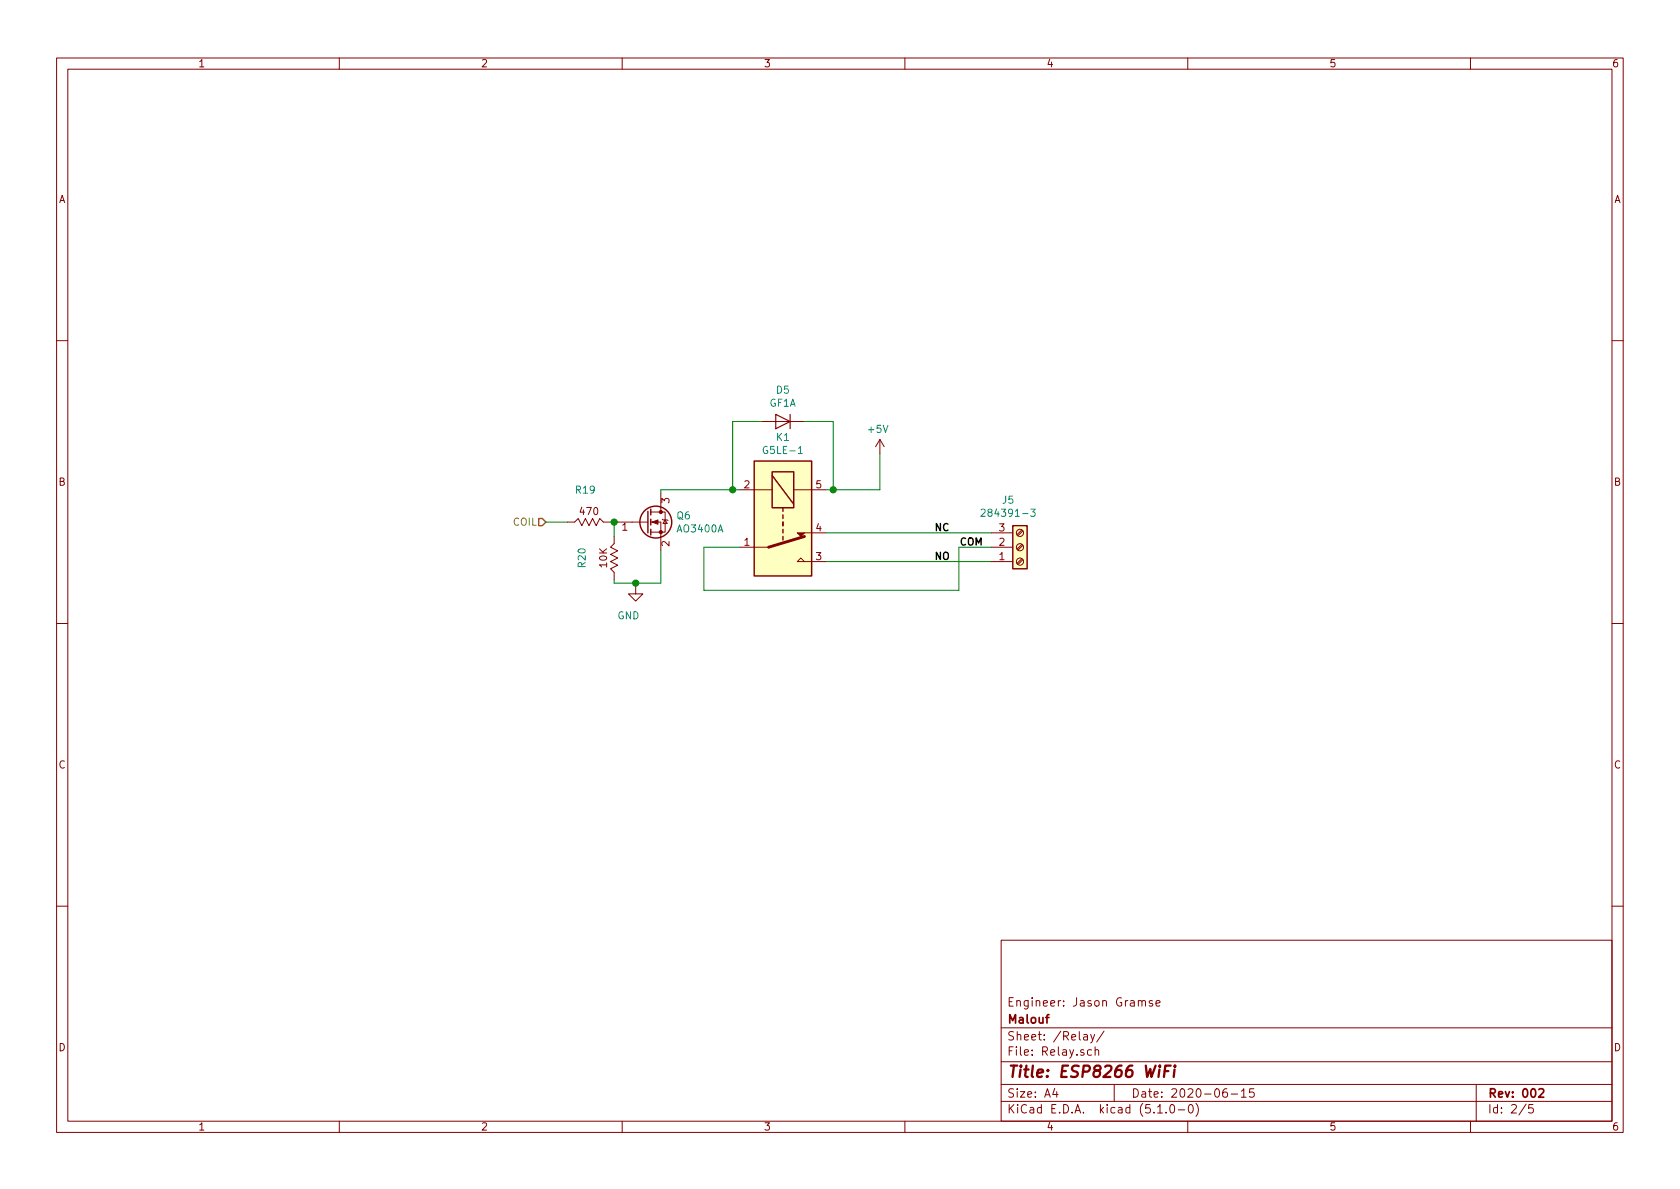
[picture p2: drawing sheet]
EESchema Schematic File Version 4
LIBS:ESP8266-cache
EELAYER 29 0
EELAYER END
$Descr A4 11693 8268
encoding utf-8
Sheet 2 5
Title "ESP8266 WiFi "
Date "2020-06-15"
Rev "002"
Comp "Malouf"
Comment1 "Engineer: Jason Gramse"
Comment2 ""
Comment3 ""
Comment4 ""
$EndDescr
$Comp
L Relay:G5LE-1 K?
U 1 1
P 5450 3600
AR Path="/5E388A2A/5F53F1F9" Ref="K?"  Part="1" 
AR Path="/5E388A2A/5F51D2D1/5F53F1F9" Ref="K1"  Part="1" 
AR Path="/5F852426/5F53F1F9" Ref="K1"  Part="1" 
F 0 "K1" V 4883 3600 50  0000 C CNN
F 1 "G5LE-1" V 4974 3600 50  0000 C CNN
F 2 "Relay_THT:Relay_SPDT_Omron-G5LE-1" H 5900 3550 50  0001 L CNN
F 3 "http://www.omron.com/ecb/products/pdf/en-g5le.pdf" H 5450 3200 50  0001 C CNN
	1    5450 3600
	0    1    1    0   
$EndComp
Wire Wire Line
	6900 3800 6675 3800
Wire Wire Line
	5150 3800 4900 3800
$Comp
L Transistor_FET:AO3400A Q?
U 1 1
P 4500 3625
AR Path="/5E388A2A/5F53F202" Ref="Q?"  Part="1" 
AR Path="/5E388A2A/5F51D2D1/5F53F202" Ref="Q6"  Part="1" 
AR Path="/5F852426/5F53F202" Ref="Q6"  Part="1" 
F 0 "Q6" H 4706 3671 50  0000 L CNN
F 1 "AO3400A" H 4706 3580 50  0000 L CNN
F 2 "Package_TO_SOT_SMD:SOT-23" H 4700 3550 50  0001 L CIN
F 3 "https://datasheet.lcsc.com/szlcsc/Alpha-Omega-Semicon-AOS-AO3400A_C20917.pdf" H 4500 3625 50  0001 L CNN
F 4 "C20917" H 4500 3625 50  0001 C CNN "LCSC Part #"
	1    4500 3625
	1    0    0    -1  
$EndComp
$Comp
L power:+5V #PWR?
U 1 1
P 6125 3150
AR Path="/5E388A2A/5F53F208" Ref="#PWR?"  Part="1" 
AR Path="/5E388A2A/5F51D2D1/5F53F208" Ref="#PWR0114"  Part="1" 
AR Path="/5F852426/5F53F208" Ref="#PWR0129"  Part="1" 
F 0 "#PWR0129" H 6125 3000 50  0001 C CNN
F 1 "+5V" H 6140 3323 50  0000 C CNN
F 2 "" H 6125 3150 50  0001 C CNN
F 3 "" H 6125 3150 50  0001 C CNN
	1    6125 3150
	-1   0    0    -1  
$EndComp
Wire Wire Line
	4300 3625 4275 3625
Wire Wire Line
	6125 3400 5800 3400
Text Label 6675 3800 0    50   ~ 10
COM
Text Label 6500 3700 0    50   ~ 10
NC
Text Label 6500 3900 0    50   ~ 10
NO
Wire Wire Line
	5750 3700 6900 3700
$Comp
L Resistors:0603WAF1002T5E R?
U 1 1
P 4275 4075
AR Path="/5E388A2A/5F53F215" Ref="R?"  Part="1" 
AR Path="/5E388A2A/5F51D2D1/5F53F215" Ref="R20"  Part="1" 
AR Path="/5F852426/5F53F215" Ref="R20"  Part="1" 
F 0 "R20" V 4050 3875 50  0000 C CNN
F 1 "0603WAF1002T5E" H 4275 4075 50  0001 C CNN
F 2 "Resistor_SMD:R_0603_1608Metric" H 4275 4075 50  0001 C CNN
F 3 "https://datasheet.lcsc.com/szlcsc/Uniroyal-Elec-0603WAF1002T5E_C25804.pdf" H 4275 4075 50  0001 C CNN
F 4 "C25804" H 4275 4075 50  0001 C CNN "LCSC Part #"
	1    4275 4075
	1    0    0    1   
$EndComp
Wire Wire Line
	4275 4025 4275 4050
Wire Wire Line
	4275 3725 4275 3625
$Comp
L Resistors:0603WAF4700T5E R?
U 1 1
P 3900 3625
AR Path="/5E388A2A/5F53F21E" Ref="R?"  Part="1" 
AR Path="/5E388A2A/5F51D2D1/5F53F21E" Ref="R19"  Part="1" 
AR Path="/5F852426/5F53F21E" Ref="R19"  Part="1" 
F 0 "R19" V 3675 3450 50  0000 C CNN
F 1 "0603WAF4700T5E" H 3900 3625 50  0001 C CNN
F 2 "Resistor_SMD:R_0603_1608Metric" H 3900 3625 50  0001 C CNN
F 3 "https://datasheet.lcsc.com/szlcsc/Uniroyal-Elec-0603WAF4700T5E_C23179.pdf" H 3900 3625 50  0001 C CNN
F 4 "C23179" H 3900 3625 50  0001 C CNN "LCSC Part #"
	1    3900 3625
	0    -1   1    0   
$EndComp
Connection ~ 4275 3625
Wire Wire Line
	4275 3625 4250 3625
$Comp
L power:GND #PWR?
U 1 1
P 4425 4075
AR Path="/5E388A2A/5F53F226" Ref="#PWR?"  Part="1" 
AR Path="/5E388A2A/5F51D2D1/5F53F226" Ref="#PWR0115"  Part="1" 
AR Path="/5F852426/5F53F226" Ref="#PWR0130"  Part="1" 
F 0 "#PWR0130" H 4425 3825 50  0001 C CNN
F 1 "GND" H 4475 3875 50  0000 C CNN
F 2 "" H 4425 4075 50  0001 C CNN
F 3 "" H 4425 4075 50  0001 C CNN
	1    4425 4075
	-1   0    0    -1  
$EndComp
Wire Wire Line
	6125 3150 6125 3400
Wire Wire Line
	4600 4050 4600 3825
Wire Wire Line
	4275 4050 4425 4050
Wire Wire Line
	4600 3425 4600 3400
Wire Wire Line
	4600 3400 5100 3400
Wire Wire Line
	4425 4075 4425 4050
Connection ~ 4425 4050
Wire Wire Line
	4425 4050 4600 4050
Wire Wire Line
	4900 3800 4900 4100
Wire Wire Line
	4900 4100 6675 4100
$Comp
L Diode:GF1A D?
U 1 1
P 5450 2925
AR Path="/5E388A2A/5F53F236" Ref="D?"  Part="1" 
AR Path="/5E388A2A/5F51D2D1/5F53F236" Ref="D5"  Part="1" 
AR Path="/5F852426/5F53F236" Ref="D5"  Part="1" 
F 0 "D5" H 5450 2709 50  0000 C CNN
F 1 "GF1A" H 5450 2800 50  0000 C CNN
F 2 "digikey-footprints:DO-214AC" H 5450 2750 50  0001 C CNN
F 3 "https://datasheet.lcsc.com/szlcsc/1812221030_ON-Semicon-ON-GF1A_C184687.pdf" H 5450 2925 50  0001 C CNN
	1    5450 2925
	-1   0    0    1   
$EndComp
Wire Wire Line
	5600 2925 5800 2925
Wire Wire Line
	5800 2925 5800 3400
Connection ~ 5800 3400
Wire Wire Line
	5800 3400 5750 3400
Wire Wire Line
	5300 2925 5100 2925
Wire Wire Line
	5100 2925 5100 3400
Connection ~ 5100 3400
Wire Wire Line
	5100 3400 5150 3400
$Comp
L Connector:284391-3 J?
U 1 1
P 7100 3800
AR Path="/5E388A2A/5F53F244" Ref="J?"  Part="1" 
AR Path="/5E388A2A/5F51D2D1/5F53F244" Ref="J5"  Part="1" 
AR Path="/5F852426/5F53F244" Ref="J5"  Part="1" 
F 0 "J5" H 7018 3475 50  0000 C CNN
F 1 "284391-3" H 7018 3566 50  0000 C CNN
F 2 "TerminalBlock_TE-Connectivity:TE_284391-3" H 7100 3800 50  0001 C CNN
F 3 "~" H 7100 3800 50  0001 C CNN
	1    7100 3800
	1    0    0    1   
$EndComp
Wire Wire Line
	5750 3900 6900 3900
Wire Wire Line
	6675 3800 6675 4100
Text HLabel 3800 3625 0    50   Input ~ 0
COIL
Wire Wire Line
	3950 3625 3800 3625
$EndSCHEMATC
